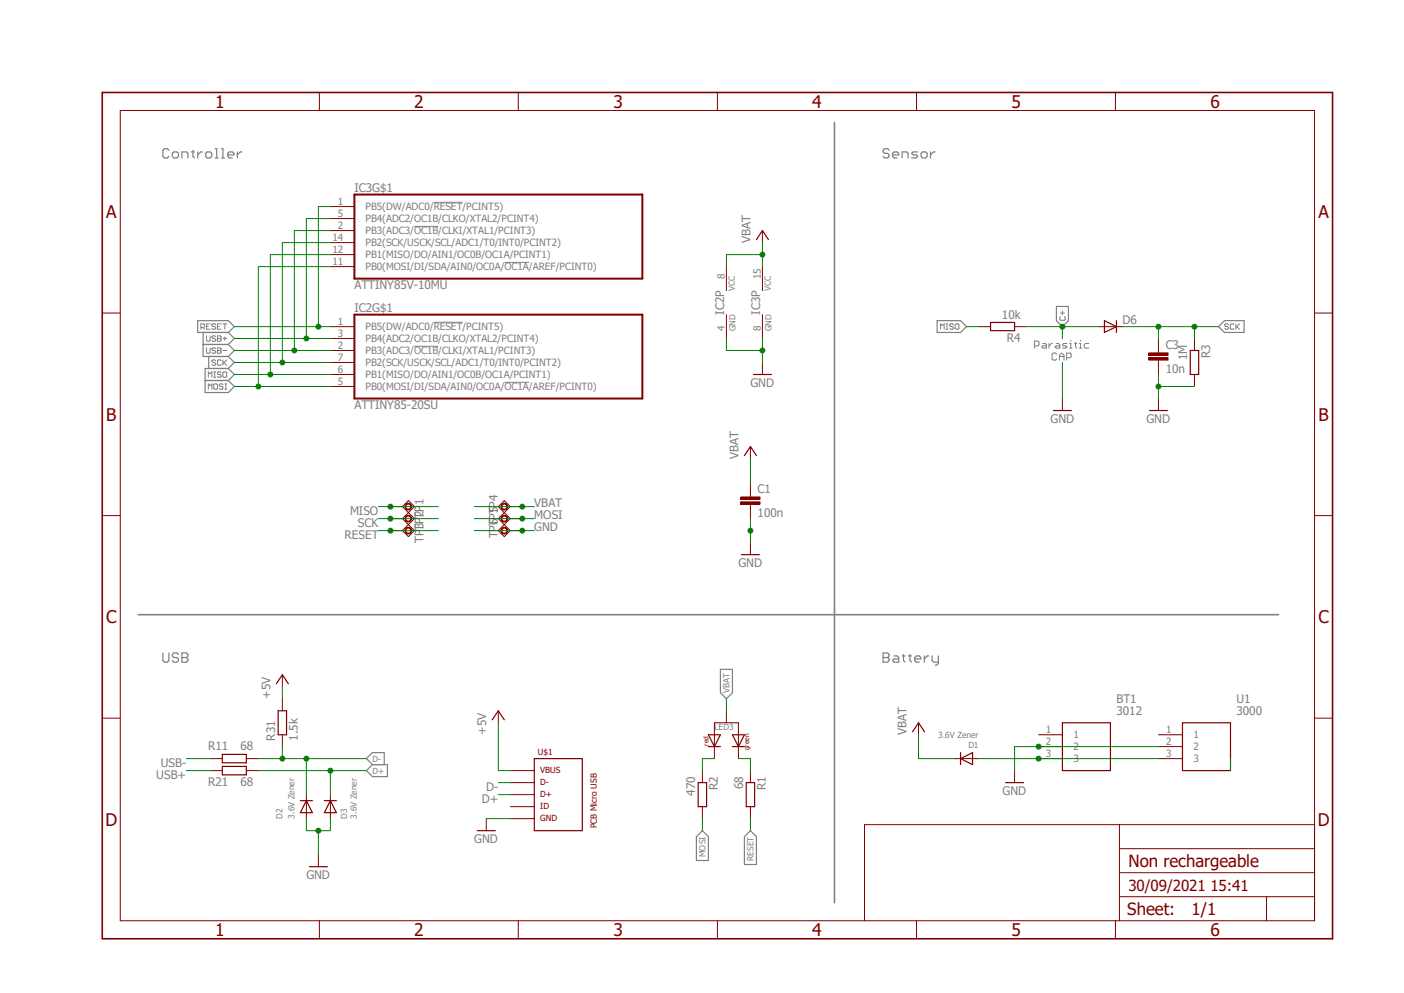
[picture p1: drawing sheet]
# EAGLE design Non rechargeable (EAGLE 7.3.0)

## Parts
BT1  3012  [3012]
C1  100n  C-EUC0603  [C0603]
C3  10n  C-EU025-024X044  [C025-024X044]
D1  3.6V Zener  DIODESOD-323F  [SOD-323F]
D2  3.6V Zener  DIODESOD-323F  [SOD-323F]
D3  3.6V Zener  DIODESOD-323F  [SOD-323F]
D6  DIODE-D-5  [D-5]
IC2  ATTINY85-20SU  [8S2]
IC3  ATTINY85V-10MU  [QFN20_4X4_0.50]
LED3  KPBA-3010SURKCGKC3MM  [3MMLED]
R1  68  R-EU_0204/7  [0204/7]
R2  470  R-EU_0204/7  [0204/7]
R3  1M  R-EU_0204/7  [0204/7]
R4  10k  R-EU_0204/7  [0204/7]
R11  68  R-EU_R0603  [R0603]
R21  68  R-EU_R0603  [R0603]
R31  1.5k  R-EU_R0603  [R0603]
TP1  TPSQTP15R  [TP15R]
TP2  TPSQTP15R  [TP15R]
TP3  TPSQTP15R  [TP15R]
TP4  TPSQTP15R  [TP15R]
TP5  TPSQTP15R  [TP15R]
TP6  TPSQTP15SQ  [TP15SQ]
U1  3000  [3000]
U$1  PCB_MICRO_USB_BSS_3  [USB_TYPE_B_SS_3]

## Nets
C+: D6.A R4.1
D+: D3.C R21.1 U$1.3
D-: D2.C R11.1 R31.1 U$1.2
GND: BT1.2 C1.2 C3.2 D2.A D3.A IC2.4(P:GND) IC3.8(P:GND) R3.2 TP6.TP U1.2 U$1.5
MISO: IC2.6(PB1(MISO/DO/AIN1/OC0B/OC1A/PCINT1)) IC3.12(PB1(MISO/DO/AIN1/OC0B/OC1A/PCINT1)) R4.2 TP1.TP
MOSI: IC2.5(PB0(MOSI/DI/SDA/AIN0/OC0A/!OC1A!/AREF/PCINT0)) IC3.11(PB0(MOSI/DI/SDA/AIN0/OC0A/!OC1A!/AREF/PCINT0)) R2.2 TP5.TP
N$1: LED3.-2 R1.1
N$3: LED3.-1 R2.1
RESET: IC2.1(PB5(DW/ADC0/!RESET!/PCINT5)) IC3.1(PB5(DW/ADC0/!RESET!/PCINT5)) R1.2 TP3.TP
SCK: C3.1 D6.C IC2.7(PB2(SCK/USCK/SCL/ADC1/T0/INT0/PCINT2)) IC3.14(PB2(SCK/USCK/SCL/ADC1/T0/INT0/PCINT2)) R3.1 TP2.TP
USB+: IC2.3(PB4(ADC2/OC1B/CLKO/XTAL2/PCINT4)) IC3.5(PB4(ADC2/OC1B/CLKO/XTAL2/PCINT4)) R21.2
USB-: IC2.2(PB3(ADC3/!OC1B!/CLKI/XTAL1/PCINT3)) IC3.2(PB3(ADC3/!OC1B!/CLKI/XTAL1/PCINT3)) R11.2
VB: BT1.3 D1.A U1.3
VBAT: C1.1 D1.C IC2.8(P:VCC) IC3.15(P:VCC) LED3.+ R31.2 TP4.TP U$1.1 ; supply symbol labelled +5V
Unconnected: BT1.1 U1.1 U$1.4

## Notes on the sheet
- Controller | Sensor
- Parasitic
  CAP
- USB | Battery
